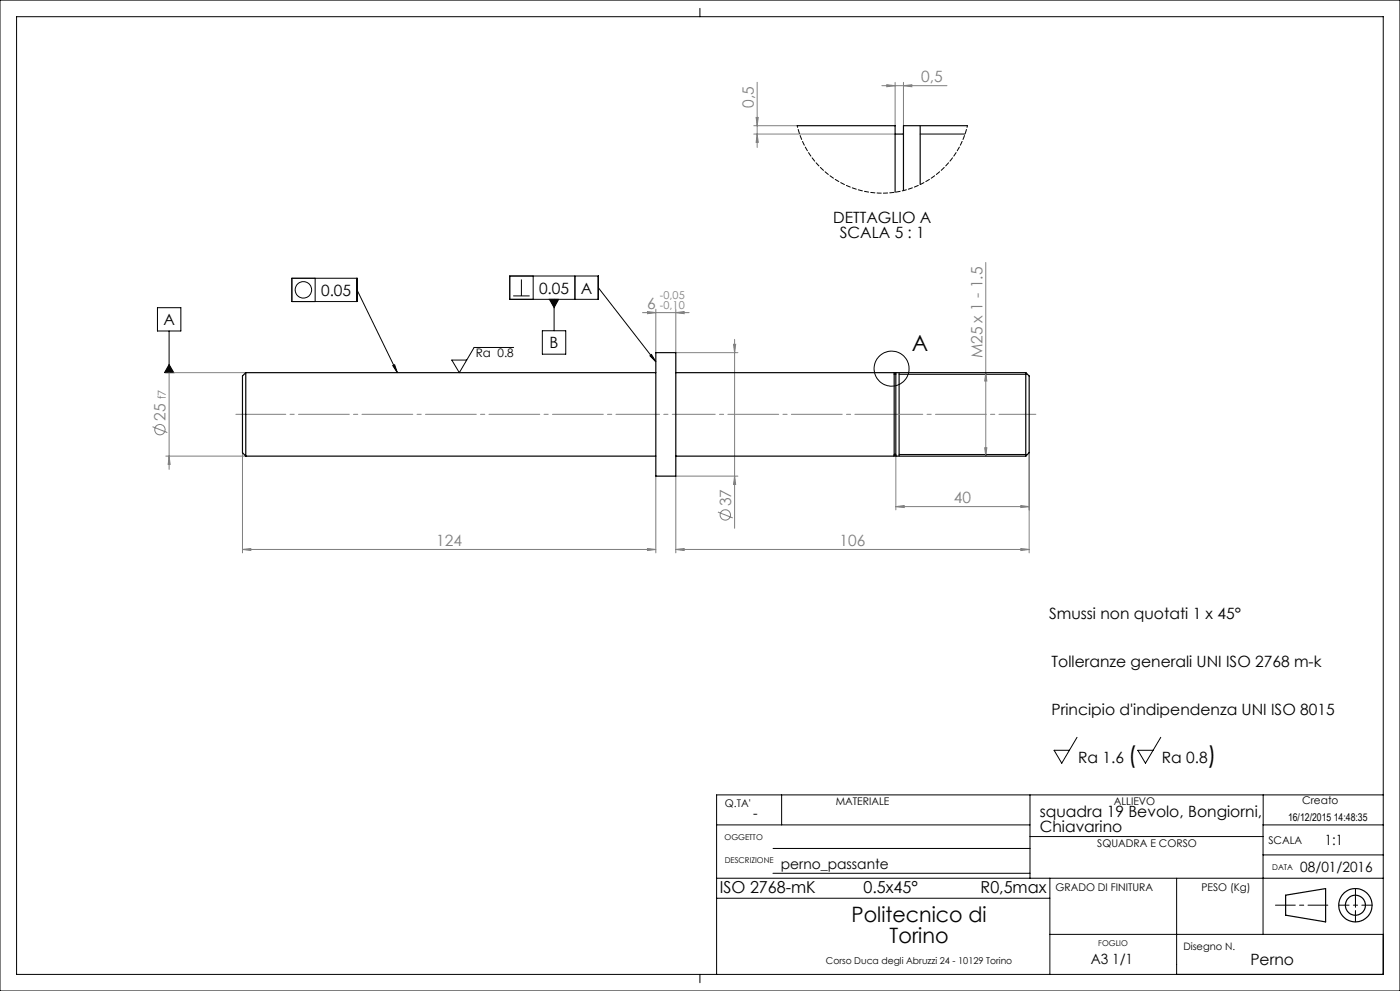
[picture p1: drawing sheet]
<svg xmlns="http://www.w3.org/2000/svg" width="420mm" height="297mm" viewBox="0 0 420 297" stroke-linecap="round" stroke-linejoin="round" font-family="sans-serif">
<g fill="none" stroke="#000" stroke-width=".35">
<path d="M276 37.7v17.6M269.7 111.7v25M385.7 268.3l12-2v10l-12-2z"/>
<circle cx="406.6" cy="271.3" r="5"/>
<circle cx="406.6" cy="271.3" r="3"/>
</g>
<path d="M401.6 271.3h10M406.6 276.3v-10" fill="none" stroke="#000" stroke-width=".3" stroke-dasharray="6.3 1.3 1.3 1.3" stroke-dashoffset="3.3"/>
<path d="M382.6 271.3h15.7" fill="none" stroke="#000" stroke-width=".3" stroke-dasharray="6.3 1.3 1.3 1.3" stroke-dashoffset=".4"/>
<path d="M406.6 268.3v6" fill="none" stroke="#000" stroke-width=".3" stroke-dasharray="6.3 1.3 1.3 1.3" stroke-dashoffset="3"/>
<g fill="none" stroke="#000" stroke-width=".3">
<path d="M0 0h420v297h-420zM5 5h410v287h-410zM210 2.5v2.5M276 40.2h13.5M47.2 92.2h7.1v7h-7.1zM50.7 99.2v12.5M87.6 83.4h19.5v7h-19.5zM94.5 83.4v7M107.1 86.9l12.1 24.8M152.9 82.7h26.6v7h-26.6zM154 88.7h4.9M156.4 83.7v5"/>
<path d="M159.9 82.7v7M162.7 99.1h7v7h-7zM164.8 89.7h2.8l-1.4 2.5zM166.2 89.7v9.4M172.5 82.7v7M179.5 86.2l17.2 22.2M50.7 109.3l1.4 2.4h-2.7zM117.8 109.6l.6-.3 .8 2.4zM154.1 104.1h-11.9l-4.4 7.6-2.3-3.8h4.5M195 106.6l.4-.3 1.3 2.1zM269.7 112.2h38.6M269.7 136.2h38.6"/>
<path d="M234.5 238.2v9M309 238.2v25M379 238.2v9M415 238.2h-200v53.8M215 247.2h94M231.9 254.3h77.1M309 250.7h69.9M378.9 256.2h36.1M415 247.2h-36.1v32.8M215 269.2h100M215 263.2h200M231.9 261.7h77.1"/>
<path d="M315 263.2v28.8M353 263.2v28.8M210 292v2.5M315 280h100"/>
<circle cx="91" cy="86.9" r="2.47"/>
<circle cx="267.5" cy="110.5" r="5.2"/>
</g>
<g fill="none" stroke="#808080" stroke-width=".3">
<path d="M226.1 37.7h13M226.8 35.2h.7l-.3 2.5zM227.2 24.7v19.5M264.5 25.7h19.6M266 25.4l2.5 .3-2.5 .3zM268.5 24.7v13M271 25.7l2.5-.3v.6zM271 24.7v13M226.1 40.2h42.4M227.2 40.2l.3 2.5h-.7zM295.7 78.7v58M192.8 93.7h13.9"/>
<path d="M194.2 93.4l2.5 .3-2.5 .3zM196.7 92.7v13M202.7 93.7l2.5-.3v.6zM202.7 92.7v13h18.7M49.7 111.7h24M50.7 111.7v29M220.1 103.2h.6l-.3 2.5zM220.4 101.7v56.6M295.7 111.7l.4 2.5h-.7zM45.8 127.9l4.4 1.7M49.7 136.7h24M50.7 136.7l.3 2.5h-.6z"/>
<path d="M72.7 135.7v30M268.7 136.7v16.1M295.4 134.2h.7l-.4 2.5zM308.8 135.7v30M196.7 142.7v23M215.4 153.5l4.4 1.7M220.4 142.7l.3 2.5h-.6zM221.4 142.7h-18.7v23M268.7 151.8l2.6-.3v.6zM268.7 151.8h40.1M306.2 151.5l2.6 .3-2.6 .3zM72.7 164.7l2.5-.3v.6z"/>
<path d="M72.7 164.7h124M194.2 164.4l2.5 .3-2.5 .3zM202.7 164.7l2.5-.3v.6zM202.7 164.7h106.1M306.2 164.4l2.6 .3-2.6 .3z"/>
<circle cx="48" cy="128.8" r="1.55"/>
<circle cx="217.6" cy="154.3" r="1.55"/>
</g>
<path d="M268.8 124.2h39" fill="none" stroke="#808080" stroke-width=".3" stroke-dasharray="15.2 1.3 1.3 1.3" stroke-dashoffset="7.2"/>
<path d="M73.8 124.2h-3M268.3 124.2h.5M307.8 124.2h3" fill="none" stroke="#808080" stroke-width=".3" stroke-dasharray="15.2 1.3 1.3 1.3"/>
<path d="M202.8 124.2h65.5" fill="none" stroke="#808080" stroke-width=".3" stroke-dasharray="15.2 1.3 1.3 1.3" stroke-dashoffset="3.4"/>
<path d="M196.8 124.2h6" fill="none" stroke="#808080" stroke-width=".3" stroke-dasharray="15.2 1.3 1.3 1.3" stroke-dashoffset="14.1"/>
<path d="M73.8 124.2h123" fill="none" stroke="#808080" stroke-width=".3" stroke-dasharray="15.2 1.3 1.3 1.3" stroke-dashoffset="3.3"/>
<path d="M195 106.6l.4-.3 1.3 2.1zM117.8 109.6l.6-.3 .8 2.4zM50.7 109.3l-1.3 2.4h2.7zM164.8 89.7l1.4 2.5 1.4-2.5z" fill="#000"/>
<g fill="#808080">
<path d="M202.7 93.7l2.5-.3v.6zM194.2 93.4l2.5 .3-2.5 .3zM194.2 164.4l2.5 .3-2.5 .3zM72.7 164.7l2.5-.3v.6zM271 25.7l2.5-.3v.6zM266 25.4l2.5 .3-2.5 .3z"/>
<path d="M268.7 151.8l2.6-.3v.6zM306.2 151.5l2.6 .3-2.6 .3zM202.7 164.7l2.5-.3v.6zM306.2 164.4l2.6 .3-2.6 .3z"/>
<path d="M227.2 40.2l.3 2.5h-.7zM226.8 35.2h.7l-.3 2.5z"/>
<path d="M50.7 136.7l.3 2.5h-.6zM220.1 103.2h.6l-.3 2.5zM220.4 142.7l.3 2.5h-.6zM295.7 111.7l.4 2.5h-.7zM295.4 134.2h.7l-.4 2.5z"/>
</g>
<g fill="none" stroke="#000" stroke-width=".35">
<path d="M239.1 37.7h29.4v19.9M290.2 37.7h-19.2v19.4M268.5 40.2h2.5M73.7 111.7v25M73.7 111.7l-1 1v23l1 1M73.7 111.7h123M196.7 105.7h6v37h-6zM202.7 111.7h65.6v25h-65.6M268.3 112.2h.4M307.7 111.7h-39v25h39M307.7 111.7v25M307.7 111.7l1.1 1v23l-1.1 1"/>
<path d="M73.7 136.7h123M268.3 136.2h.4"/>
</g>
<path d="M239.2 37.7l1.3 4.1 2 3.9 2.6 3.4 3.2 3 3.6 2.5 3.9 1.8 4.5 1.1 4.3 .4 4.4-.4 4.2-1 4-1.8 3.7-2.4 3.3-3.1 2.6-3.5 2.1-3.8 1.3-4.2" fill="none" stroke="#000" stroke-width=".3" stroke-dasharray="1.3 .6" stroke-dashoffset=".7"/>
<path d="M323.1 221l-4.6 7.7-2.3-3.8h4.6M348.2 221l-4.6 7.7-2.3-3.8h4.6" fill="none" stroke="#000" stroke-width=".3"/>
<g font-size="7.1">
<text x="338.5" y="228.8">(</text>
<text x="362.3" y="228.8">)</text>
</g>
<text font-size="6.7" x="273.6" y="105.2">A</text>
<g font-size="6.3">
<text x="255.5" y="276.2">Politecnico di</text>
<text x="266.9" y="282.6">Torino</text>
</g>
<g font-size="4.9">
<text x="216" y="267.6">ISO 2768-mK</text>
<text x="259.1" y="267.5">0.5x45°</text>
<text x="294.2" y="267.6">R0,5max</text>
</g>
<g font-size="4.7" fill="#808080">
<text x="276.3" y="24.7">0,5</text>
<text x="226.1" y="32.4" transform="rotate(-90 226.1 32.4)">0,5</text>
<text x="194.1" y="92.7">6</text>
<text x="294.7" y="107.4" transform="rotate(-90 294.7 107.4)">M25 x 1 - 1.5</text>
<text x="49.7" y="126.2" transform="rotate(-90 49.7 126.2)">25</text>
<text x="219.3" y="151.7" transform="rotate(-90 219.3 151.7)">37</text>
<text x="286.2" y="150.8">40</text>
<text x="130.9" y="163.7">124</text>
<text x="251.9" y="163.7">106</text>
</g>
<g font-size="4.7">
<text x="250" y="66.7">DETTAGLIO A</text>
<text x="251.9" y="71.3">SCALA 5 : 1</text>
<text x="96.3" y="88.6">0.05</text>
<text x="161.7" y="88">0.05</text>
<text x="174.3" y="88">A</text>
<text x="49" y="97.5">A</text>
<text x="164.9" y="104.4">B</text>
<text x="314.7" y="185.4">Smussi non quotati 1 x 45°</text>
<text x="315.5" y="199.8">Tolleranze generali UNI ISO 2768 m-k</text>
<text x="315.5" y="214.2">Principio d'indipendenza UNI ISO 8015</text>
<text x="323.4" y="228.7">Ra 1.6</text>
<text x="348.5" y="228.7">Ra 0.8</text>
<text x="311.9" y="244.8">squadra 19 Bevolo, Bongiorni,</text>
<text x="311.9" y="249.4">Chiavarino</text>
<text x="375.1" y="289.2">Perno</text>
</g>
<g font-size="4.2">
<text x="225.9" y="245.1">-</text>
<text x="397.5" y="253.2">1:1</text>
<text x="234.2" y="260.6">perno_passante</text>
<text x="390.1" y="261.3">08/01/2016</text>
<text x="327.2" y="289">A3 1/1</text>
</g>
<text font-size="3.5" x="142.7" y="107.1">Ra 0.8</text>
<g font-size="3.3" fill="#808080">
<text x="198" y="89.5">-0,05</text>
<text x="198" y="92.7">-0,10</text>
<text x="49.7" y="119.7" transform="rotate(-90 49.7 119.7)">f7</text>
</g>
<g font-size="3.2">
<text x="217.5" y="241.9">Q.TA'</text>
<text x="250.7" y="241.3">MATERIALE</text>
<text x="334.2" y="241.2">ALLIEVO</text>
<text x="390.6" y="241">Creato</text>
<text x="386.4" y="246.1">16/12/2015 14:48:35</text>
<text x="329.2" y="253.9">SQUADRA E CORSO</text>
<text x="380.5" y="252.9">SCALA</text>
<text x="316.7" y="267.2">GRADO DI FINITURA</text>
<text x="360.5" y="267">PESO (Kg)</text>
</g>
<text font-size="3.1" x="355" y="284.8">Disegno N.</text>
<text font-size="2.8" x="247.8" y="289">Corso Duca degli Abruzzi 24 - 10129 Torino</text>
<g font-size="2.4">
<text x="217.4" y="251.7">OGGETTO</text>
<text x="217.4" y="258.7">DESCRIZIONE</text>
<text x="381.6" y="260.6">DATA</text>
<text x="329.5" y="283.6">FOGLIO</text>
</g>
</svg>
